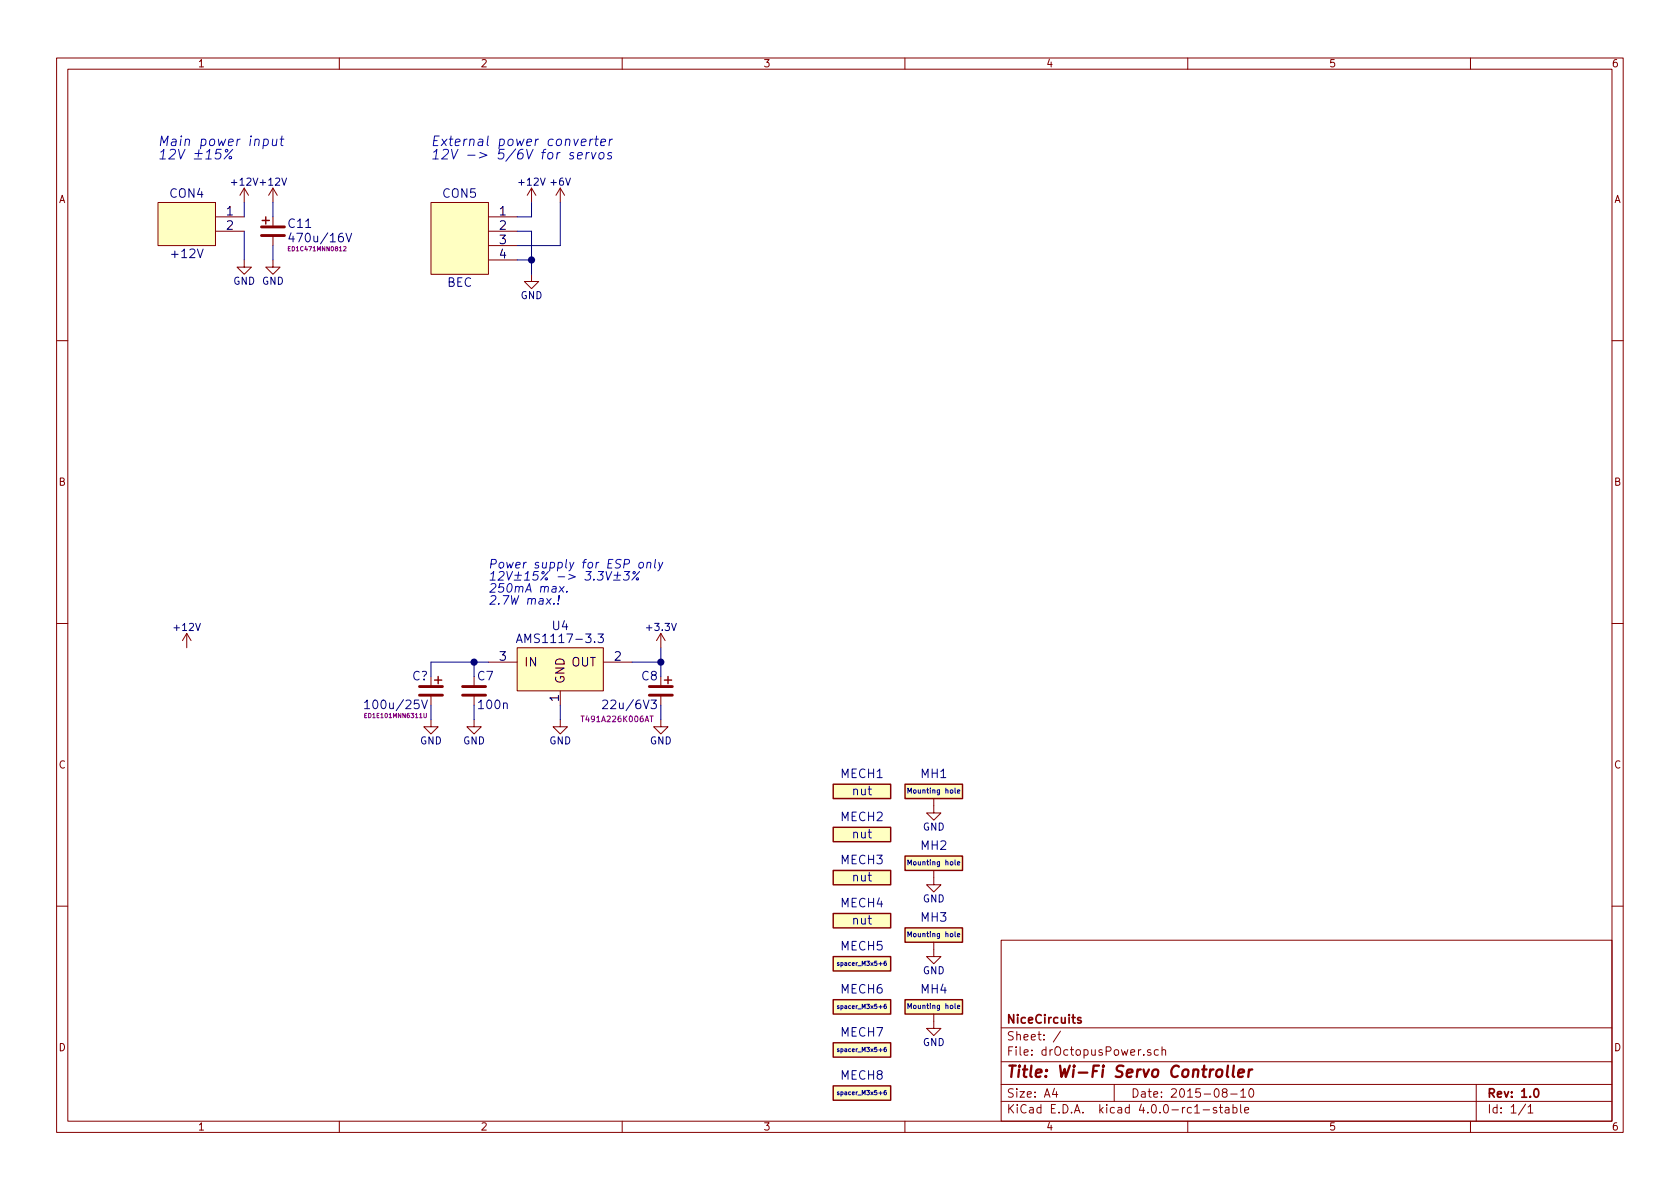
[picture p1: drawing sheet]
<svg xmlns="http://www.w3.org/2000/svg" width="297mm" height="210mm" viewBox="0 0 297 210" stroke-linecap="round" stroke-linejoin="round" font-family="sans-serif">
<g fill="none" stroke="#840000" stroke-width=".18">
<path d="M10 10.3h277v189.9h-277zM12 12.2h273v186.1h-273zM60 10.3v1.9M110 10.3v1.9M160 10.3v1.9M210 10.3v1.9M260 10.3v1.9M27.9 35.8h10.2v7.6h-10.2zM38.1 38.3h5.1M43.2 33.3l.7 1.2M43.2 33.3v2.5M43.2 33.3l-.8 1.2"/>
<path d="M48.3 33.3v2.5M48.3 38.3v1.8M48.3 33.3l.7 1.2M48.3 33.3l-.8 1.2M76.2 35.8h10.2v12.7h-10.2zM86.4 38.3h5M94 33.3l.7 1.2M94 33.3v2.5M94 33.3l-.8 1.2M99.1 33.3l.7 1.2M99.1 33.3v2.5M99.1 33.3l-.8 1.2"/>
<path d="M38.1 40.9h5.1M43.2 46v1.2h-1.3l1.3 1.3 1.2-1.3h-1.2M48.3 46v1.2h-1.3l1.3 1.3 1.2-1.3h-1.2M48.3 41.7v1.7M86.4 40.9h5M86.4 43.4h5M86.4 46h5M94 48.5v1.3h-1.3l1.3 1.2 1.2-1.2h-1.2M10 60.2h2M285 60.2h2M10 110.3h2M33 112l.8 1.3"/>
<path d="M33 112v2.5M33 112l-.7 1.3M76.2 119.6v1.8M83.8 119.6v1.8M86.4 117.1h5M91.4 114.5h15.3v7.7h-15.3zM106.7 117.1h5.1M116.8 112l-.7 1.3M116.8 112v2.5M116.8 119.6v1.8M116.8 112l.8 1.3M285 110.3h2"/>
<path d="M76.2 127.2v1.3h1.3l-1.3 1.3-1.3-1.3h1.3M76.2 122.9v1.8M83.8 127.2v1.3h1.3l-1.3 1.3-1.3-1.3h1.3M83.8 122.9v1.8M99.1 127.2v1.3h1.2l-1.2 1.3-1.3-1.3h1.3M99.1 122.2v2.5M116.8 127.2v1.3h1.3l-1.3 1.3-1.2-1.3h1.2M116.8 122.9v1.8M165.1 153.9v2.6h1.3l-1.3 1.2-1.3-1.2h1.3M165.1 141.2v2.6h1.3l-1.3 1.2-1.3-1.2h1.3M10 160.2h2M165.1 179.3v2.6h1.3l-1.3 1.2-1.3-1.2h1.3"/>
<path d="M165.1 166.6v2.6h1.3l-1.3 1.2-1.3-1.2h1.3M177 166.3h108v32h-108zM285 160.2h2M60 198.3v1.9M110 198.3v1.9M160 198.3v1.9M177 194.8h108M177 191.8h108M177 187.8h108M177 181.8h108M186.4 192.5l-.3 1h.9M186.8 193v1"/>
<path d="M187.5 182.3l-1.3 2M197 191.8v3M203.5 185.7a.37 .37 0 0 0-.6 .1v.2l.6 .2v.1l-.2 .3-.4-.1M204.8 185.7l-.4-.1-.3 .3 .1 .6 .2 .1 .4-.1M205.5 185.7l.2-.1 .3 .1 .1 .9M205.5 185.1v1.5M210 198.3v1.9M211.2 196.8h.9M212.7 196.3h1.2M215.1 195.9a.37 .37 0 0 0-.6 .1l.1 .3 .5 .1 .1 .1-.3 .3-.4-.1M215.6 195.8h.6M215.8 195.3v1.3l.4 .2"/>
<path d="M216.4 193.2l-.3-.3 .1-.2 .2-.2 .4 .1 .2 .2-.1 .2-.6 .2a.48 .48 0 0 0-.1 .7l.2 .1 .5-.1a.48 .48 0 0 0-.2-.7M216.7 195.9h.5l.1 .9M217.3 196.2l-.5 .1-.2 .2 .2 .3 .5-.1M217.6 193.5h1.1M218 195.9l.4-.1 .3 .3-.1 .6h-.6M218 195.3v1.5M219.4 195.3v1.3l.2 .2M219.4 193l.4-.5v1.5M219.4 194h.8M220.1 196.3l.7-.1-.1-.3-.4-.1-.2 .2v.7h.6M221 192.7l.2-.2a.81 .81 0 0 1 .5 .6 .81 .81 0 0 1-.2 .8l-.2 .1a.79 .79 0 0 1-.3-1.3zM260 198.3v1.9"/>
<path d="M261 191.8v6.5M269.7 195.2l-1.2 2M270.2 195.8l.4-.5v1.5M270.2 196.8h.8"/>
</g>
<path d="M191.1 180a.37 .37 0 0 0-.6 .1l.1 .3 .5 .1 .1 .1-.2 .3-.5-.1M271.3 192.7l.3-.2a.81 .81 0 0 1 .5 .6 .81 .81 0 0 1-.2 .8l-.2 .1a.79 .79 0 0 1-.4-1.3z" fill="none" stroke="#840000" stroke-width=".3"/>
<path d="M217.1 188.4l-.2 1.8 .3 .2M218.2 188.4l-.2 1.8 .2 .2M218.9 189.8l1-.2v-.4h-.8l-.2 1 .3 .2 .5-.1M220.9 189.1l-.2 1.3M221.4 189.1a.54 .54 0 0 0-.6 .4" fill="none" stroke="#840000" stroke-width=".41"/>
<g fill="#ffffc2" stroke="#ffffc2" stroke-width=".18">
<path d="M76.2 35.8h10.2v12.7h-10.2z"/>
<path d="M27.9 35.8h10.2v7.6h-10.2z"/>
<path d="M91.4 114.5h15.3v7.7h-15.3z"/>
<path d="M160 138.7h10.2v2.5h-10.2z"/>
<path d="M160 151.4h10.2v2.5h-10.2z"/>
<path d="M160 164.1h10.2v2.5h-10.2z"/>
<path d="M160 176.8h10.2v2.5h-10.2z"/>
<path d="M147.3 138.7h10.2v2.5h-10.2z"/>
<path d="M147.3 146.3h10.2v2.5h-10.2z"/>
<path d="M147.3 153.9h10.2v2.6h-10.2z"/>
<path d="M147.3 161.5h10.2v2.6h-10.2z"/>
<path d="M147.3 169.2h10.2v2.5h-10.2z"/>
<path d="M147.3 176.8h10.2v2.5h-10.2z"/>
<path d="M147.3 184.4h10.2v2.5h-10.2z"/>
<path d="M147.3 192h10.2v2.6h-10.2z"/>
</g>
<g fill="none" stroke="#000084" stroke-width=".18">
<path d="M43.2 35.8v2.5M48.3 35.8v2.5M94 35.8v2.5h-2.6M99.1 35.8v7.6h-7.7M43.2 40.9v5.1M48.3 43.4v2.6M51.5 41.2l-.4 1.1h.9M61.2 41.2l.5 1.6 .5-1.6M91.4 40.9h2.6v7.6M91.4 46h2.6M83.8 117.1v2.5M86.4 117.1h-10.2v2.5"/>
<path d="M91.3 113.6l.5-1.5 .5 1.5M91.4 113.2h.8M105.7 112.1h1l-.5 .6 .3 .1 .2 .2-.1 .5-.2 .1h-.5l-.2-.1M111.8 117.1h5M116.8 114.5v5.1M64.5 124.2l.4-.4v1.5M64.5 125.3h.9M74.5 123.8l.6 1.5 .5-1.5M76.2 124.7v2.5M83.8 124.7v2.5M99.1 124.7v2.5M106.6 123.9l.2-.1h.3l.3 .1v.3v.3l-.9 .8h.9"/>
<path d="M115.1 123.8h1l-.6 .6 .4 .1 .2 .2-.1 .5-.3 .1h-.4l-.2-.1M116.8 124.7v2.5M169.3 140l.4-.1v-.2h-.3l-.1 .1v.4h.4M160.5 140.3v-.9l.3 .6 .3-.6v.9M160.5 153v-.9l.3 .6 .3-.6v.9M169.3 152.7l.4-.1v-.2h-.3l-.1 .1v.4h.4M148.3 170.3l-.2 .1 .3 .2-.1 .1h-.2M148.3 177.9l-.2 .1 .3 .2-.1 .2-.2-.1M156.7 170l-.4 .1v.5l.1 .1h.3v-.4h-.3l-.1 .1M156.7 177.6l-.4 .2v.4l.1 .2 .3-.1v-.4h-.3l-.1 .1M160.5 165.7v-.9l.3 .6 .3-.6v.9M160.5 178.4v-.9l.3 .6 .3-.6v.9"/>
<path d="M169.3 165.4l.4-.1v-.2h-.3l-.1 .1v.4h.4M169.3 178.1l.4-.1v-.2h-.3l-.1 .1v.4h.4M148.3 185.5l-.2 .1 .3 .2-.1 .2-.2-.1M148.3 193.1l-.2 .1 .3 .3-.1 .1-.2-.1M156.7 185.2l-.4 .2v.4l.1 .2 .3-.1v-.4h-.3l-.1 .1M156.7 192.8l-.4 .2v.4l.1 .2 .3-.1v-.4h-.3l-.1 .2"/>
</g>
<path d="M46.2 41.7h4.1M46.2 40.1h4.1M74.2 122.9h4M74.2 121.4h4M81.8 122.9h4.1M81.8 121.4h4.1M114.8 122.9h4.1M114.8 121.4h4.1" fill="none" stroke="#840000" stroke-width=".51"/>
<g fill="none" stroke="#840000" stroke-width=".25">
<path d="M46.4 39h1.2M47 38.3v1.3M77.5 119.6v1.3M118.1 119.6v1.3M76.8 120.3h1.3M117.5 120.3h1.2M147.3 138.7h10.2v2.5h-10.2zM160 138.7h10.2v2.5h-10.2zM147.3 146.3h10.2v2.5h-10.2zM147.3 153.9h10.2v2.6h-10.2zM160 151.4h10.2v2.5h-10.2zM147.3 161.5h10.2v2.6h-10.2z"/>
<path d="M147.3 169.2h10.2v2.5h-10.2zM147.3 176.8h10.2v2.5h-10.2zM160 164.1h10.2v2.5h-10.2zM160 176.8h10.2v2.5h-10.2zM147.3 184.4h10.2v2.5h-10.2zM147.3 192h10.2v2.6h-10.2z"/>
</g>
<path d="M51 44h.2M51.3 43.6h-.3v.8h.3M60.8 43.7l.3-.1 .1 .2-.5 .6h.5M64.5 126.5h.2M64.8 126.2h-.3v.7h.3M75 126.2v.6l.1 .1 .3-.1v-.6M114.9 126.6h.6" fill="none" stroke="#840084" stroke-width=".18"/>
<g fill="none" stroke="#0000c2" stroke-width=".18">
<path d="M40.6 27.7h.3v.3h-.4zM41.1 26.4l-1.5 1.7M46.7 24.7h.6l.1 .2v.5a.56 .56 0 0 1-.8 .3M48.2 24.6v1.1a.48 .48 0 0 0 .6-.1M49 24.6l-.2 1.1M49.5 24.6h.7M49.9 24l-.2 1.5v.2h.3M101.4 27h-.4l-.2 .3 .2 .2 .4 .1-.1 .4h-.6M102.1 27.5l.8-.1v-.4h-.5l-.2 .2-.1 .8h.7M103.7 27l-.1 1.1M104.2 27h-.3l-.2 .3M104.4 24.6l-.2 1.1"/>
<path d="M104.6 27l.3 1.1 .5-1.1M104.9 24.6l-.4 .1-.2 .2M105.2 24.6h.6M105.5 24l-.2 1.5 .1 .2h.3M106 27.1a.43 .43 0 0 1 .5-.1 .43 .43 0 0 1 .3 .3l-.1 .6a.43 .43 0 0 1-.5 .2 .43 .43 0 0 1-.3-.3zM106.2 25.2l.9-.2-.1-.3-.5-.1-.2 .3-.1 .8h.7M107.8 24.6l-.1 1.1M108.2 27h-.5l-.2 .3 .2 .2 .4 .1-.1 .4h-.6M108.3 24.6l-.3 .1-.2 .2M113.1 99.6l.2-.2 .4 .2v.6l-.1 .2-.4 .1-.2-.2zM114.5 99.6l.2-.2 .3 .1v1M114.5 99.4l-.2 1.1"/>
<path d="M115.9 98.9l-.2 1.3 .2 .3M116.5 99.4l.2 1.1M117.2 99.4l-.7 1.4-.2 .2M97.9 106.7v.2M98.7 106.7v.2M98.9 105.3l-.2 1M99 103.7l.6 1M99.7 103.7l-.9 1M100.2 104.6v.1M107.2 101.1l.3 1.5 .7-1.5M108.5 102.6h1.1M109.2 101.1l-.1 1.2"/>
<path d="M110.4 101.1h1l-.6 .5 .3 .1 .2 .2-.1 .4-.2 .2-.6 .1-.2-.2M112.6 102.2h.3l-.1 .3h-.3zM113.1 101.1l-1.4 1.5"/>
</g>
<g fill="#000084" stroke="#000084" stroke-width=".25">
<circle cx="94" cy="46" r=".51"/>
<circle cx="116.8" cy="117.1" r=".51"/>
<circle cx="83.8" cy="117.1" r=".51"/>
</g>
<text font-size="2.8" fill="#840000" x="178" y="190.5">Title: Wi-Fi Servo Controller</text>
<g font-size="2.4" fill="#0000c2">
<text x="27.9" y="25.8">Main power input</text>
<text x="27.9" y="28.2">12V ±15%</text>
<text x="76.2" y="25.8">External power converter</text>
<text x="76.2" y="28.2">12V -&gt; 5/6V for servos</text>
</g>
<g font-size="2.1" fill="#000084">
<text x="30" y="35">CON4</text>
<text x="78.3" y="35">CON5</text>
<text x="51.1" y="40.3">C11</text>
<text x="30.5" y="45.6">+12V</text>
<text x="51.9" y="42.8">470u/16V</text>
<text x="79" y="50.7">BEC</text>
<text x="92.5" y="113.7">AMS1117-3.3</text>
<text x="97.7" y="111.4">U4</text>
<text x="65.3" y="125.4">100u/25V</text>
<text x="72.9" y="120.3">C?</text>
<text x="84.5" y="120.3">C7</text>
<text x="84.8" y="125.4">100n</text>
<text x="107.3" y="125.4">22u/6V3</text>
<text x="113.5" y="120.3">C8</text>
<text x="148.7" y="137.6">MECH1</text>
<text x="162.9" y="137.6">MH1</text>
<text x="150.7" y="140.6">nut</text>
<text x="148.7" y="145.2">MECH2</text>
<text x="150.7" y="148.3">nut</text>
<text x="148.7" y="152.8">MECH3</text>
<text x="150.7" y="155.9">nut</text>
<text x="162.9" y="150.3">MH2</text>
<text x="148.7" y="160.4">MECH4</text>
<text x="150.7" y="163.5">nut</text>
<text x="162.9" y="163">MH3</text>
<text x="148.7" y="168.1">MECH5</text>
<text x="148.7" y="175.7">MECH6</text>
<text x="162.9" y="175.7">MH4</text>
<text x="148.7" y="183.3">MECH7</text>
<text x="148.7" y="190.9">MECH8</text>
</g>
<g font-size="2.1">
<text x="40.1" y="38.1">1</text>
<text x="40.1" y="40.6">2</text>
<text x="88.3" y="38.1">1</text>
<text x="88.3" y="40.6">2</text>
<text x="88.3" y="43.2">3</text>
<text x="88.3" y="45.7">4</text>
<text x="88.3" y="116.8">3</text>
<text x="92.7" y="117.9">IN</text>
<text x="100.9" y="117.9">OUT</text>
<text x="108.6" y="116.8">2</text>
<text x="98.8" y="124" transform="rotate(-90 98.8 124)">1</text>
<text x="99.8" y="120.9" transform="rotate(-90 99.8 120.9)">GND</text>
</g>
<g font-size="2.1" fill="#0000c2">
<text x="86.4" y="100.5">Power supply for ESP only</text>
<text x="86.4" y="102.7">12V±15% -&gt; 3.3V±3%</text>
<text x="86.4" y="104.8">250mA max.</text>
<text x="86.4" y="106.9">2.7W max.!</text>
</g>
<g font-size="2.1" fill="#840000">
<text x="178" y="184">Sheet: /</text>
<text x="178" y="181">NiceCircuits</text>
<text x="178" y="186.7">File: drOctopusPower.sch</text>
<text x="178" y="196.9">KiCad E.D.A. kicad 4.0.0-rc1-stable</text>
<text x="178" y="194.1">Size: A4</text>
<text x="200" y="194.1">Date: 2015-08-10</text>
<text x="263" y="194.1">Rev: 1.0</text>
<text x="263" y="196.9">Id: 1/1</text>
</g>
<g font-size="1.8" fill="#840000">
<text x="35" y="11.9">1</text>
<text x="85" y="11.9">2</text>
<text x="135" y="11.9">3</text>
<text x="185" y="11.9">4</text>
<text x="235" y="11.9">5</text>
<text x="285" y="11.9">6</text>
<text x="10.4" y="35.9">A</text>
<text x="285.4" y="35.9">A</text>
<text x="10.4" y="85.9">B</text>
<text x="285.4" y="85.9">B</text>
<text x="10.4" y="135.9">C</text>
<text x="285.4" y="135.9">C</text>
<text x="10.4" y="185.9">D</text>
<text x="285.4" y="185.9">D</text>
<text x="35" y="199.9">1</text>
<text x="85" y="199.9">2</text>
<text x="135" y="199.9">3</text>
<text x="185" y="199.9">4</text>
<text x="235" y="199.9">5</text>
<text x="285" y="199.9">6</text>
</g>
<g font-size="1.8" fill="#000084">
<text x="41.1" y="32.8">+12V +12V</text>
<text x="91.9" y="32.8">+12V</text>
<text x="97.4" y="32.8">+6V</text>
<text x="41.2" y="50.3">GND GND</text>
<text x="92" y="52.9">GND</text>
<text x="30.9" y="111.6">+12V</text>
<text x="114.5" y="111.6">+3.3V</text>
<text x="74.2" y="131.6">GND</text>
<text x="81.9" y="131.6">GND</text>
<text x="97.1" y="131.6">GND</text>
<text x="114.9" y="131.6">GND</text>
<text x="163.1" y="146.9">GND</text>
<text x="163.1" y="159.6">GND</text>
<text x="163.1" y="172.3">GND</text>
<text x="163.1" y="185">GND</text>
</g>
<text font-size="1.4" fill="#840084" x="103.1" y="127.7">T491A226K006AT</text>
<g font-size="1.2" fill="#000084">
<text x="160.9" y="140.3">Mounting hole</text>
<text x="160.9" y="153">Mounting hole</text>
<text x="160.9" y="165.7">Mounting hole</text>
<text x="160.9" y="178.4">Mounting hole</text>
</g>
<g font-size="1.1" fill="#840084">
<text x="51.4" y="44.4">ED1C471MNN0812</text>
<text x="64.9" y="126.9">ED1E101MNN6311U</text>
</g>
<g font-size="1.1" fill="#000084">
<text x="148.5" y="170.8">spacer_M3x5+6</text>
<text x="148.5" y="178.4">spacer_M3x5+6</text>
<text x="148.5" y="186">spacer_M3x5+6</text>
<text x="148.5" y="193.6">spacer_M3x5+6</text>
</g>
</svg>
